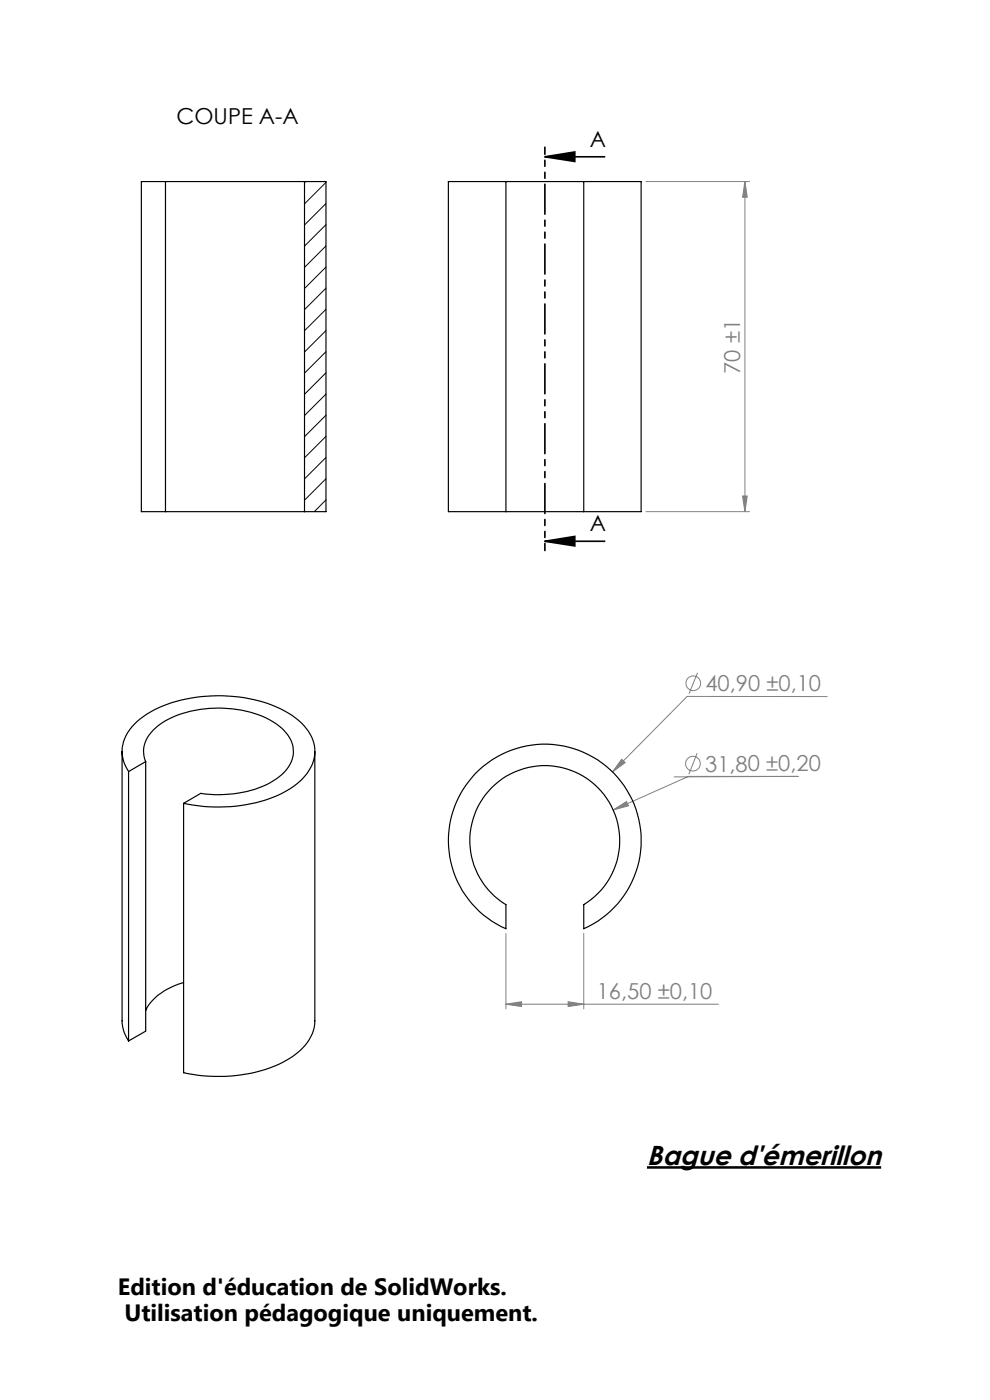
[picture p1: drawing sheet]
<svg xmlns="http://www.w3.org/2000/svg" width="210mm" height="297mm" viewBox="0 0 210 297" stroke-linecap="round" stroke-linejoin="round" font-family="sans-serif">
<g fill="none" stroke="#808080" stroke-width=".21">
<path d="M137 38.5h22M158 38.5l.5 3.3h-1zM158 38.5v70M137 108.5h22M157.5 105.2h1l-.5 3.3zM147.9 159.8l-1.8 4.4M148 142.7l-1.8 4.5M175.5 147.8l-29.7-.1-15.9 16.1M130.1 171.8l2.8-1.8 .4 1zM131.9 161.1l.7 .7-2.7 2zM143 164.8l26.3-.1h-23.3l-15.9 7.1M107.3 198v16"/>
<path d="M123.8 198v16M107.3 213l3.3-.5v1zM107.3 213h45.1M120.5 212.5l3.3 .5-3.3 .5z"/>
<circle cx="147.1" cy="144.9" r="1.55"/>
<circle cx="147" cy="162" r="1.56"/>
</g>
<path d="M137.2 247.7h49.7" fill="none" stroke="#000" stroke-width=".53"/>
<path d="M115.6 33.3h12.7M115.6 33.3l6.3-1.1v2.1zM115.6 114.8h12.7M115.6 114.8l6.3-1v2z" fill="none" stroke="#000" stroke-width=".35"/>
<path d="M115.6 31.2v85.6" fill="none" stroke="#000" stroke-width=".35" stroke-dasharray="6.3 1.3 1.3 1.3 1.3 1.3" stroke-dashoffset="4.8"/>
<path d="M115.6 33.3l6.3-1.1v2.1zM115.6 114.8l6.3-1v2z" fill="#000"/>
<g fill="#808080">
<path d="M131.9 161.1l.7 .7-2.7 2zM130.1 171.8l2.8-1.8 .4 1z"/>
<path d="M120.5 212.5l3.3 .5-3.3 .5zM107.3 213l3.3-.5v1z"/>
<path d="M157.5 105.2h1l-.5 3.3zM158 38.5l.5 3.3h-1z"/>
</g>
<g fill="none" stroke="#000" stroke-width=".25">
<path d="M35.1 38.5h29.5M35.1 38.5h-5.1v70h5.1M35.1 38.5v70M64.6 38.5v70M64.6 38.5h4.5v70h-4.5M107.3 38.5h-12.2v70h12.2M107.3 38.5h16.5M107.3 38.5v70M123.8 38.5h12.2v70h-12.2M123.8 38.5v70M35.1 108.5h29.5M107.3 108.5h16.5"/>
<path d="M25.9 159.4v57.6l.4 2 1 1.8M66.8 159.4v57.2a9.7 9.7 0 0 1-5.2 7.8 31.4 31.4 0 0 1-21.6 3.4l-1.1-.2v-57.2M27.3 163.7a7.5 7.5 0 0 1 1.2-10.1 22.5 22.5 0 0 1 13.1-5.7 30.7 30.7 0 0 1 20.3 3.9 9.3 9.3 0 0 1 4.8 8.4 11.3 11.3 0 0 1-6.7 8 32.7 32.7 0 0 1-21.1 2.2M27.3 163.7v57.1M30.9 161.6a6 6 0 0 1 2.1-7.2 19.6 19.6 0 0 1 12.4-4.2 21.1 21.1 0 0 1 14.4 4.3 6.2 6.2 0 0 1 0 9.8 20.4 20.4 0 0 1-13.3 4.3l-3.9-.3-3.7 2.1M30.9 161.6l-3.6 2.1M30.9 161.6v57.2l-3.6 2M100.9 164a20.5 20.5 0 0 1 31.5 2.6 20.5 20.5 0 0 1-8.6 30.4v-5.1a15.9 15.9 0 0 0 3.9-23.9 15.9 15.9 0 0 0-24.2 0 15.9 15.9 0 0 0 3.8 23.9v5.1a20.5 20.5 0 0 1-6.4-33zM38.9 208.5a12.7 12.7 0 0 0-7.9 5.7l-.1 .2"/>
</g>
<g fill="none" stroke="#000" stroke-width=".21">
<path d="M64.8 38.5l-.2 .2M69.1 38.7l-4.5 4.5M69.1 43.2l-4.5 4.5M69.1 47.7l-4.5 4.5M69.1 52.2l-4.5 4.5M69.1 56.7l-4.5 4.5M69.1 61.1l-4.5 4.6M69.1 65.6l-4.5 4.6M69.1 70.1l-4.5 4.6M69.1 74.6l-4.5 4.6M69.1 79.1l-4.5 4.5M69.1 83.6l-4.5 4.6"/>
<path d="M69.1 88.1l-4.5 4.5M69.1 92.6l-4.5 4.5M69.1 97l-4.5 4.6M69.1 101.6l-4.5 4.5M69.1 106l-2.4 2.5"/>
</g>
<text font-size="5.8" x="137.2" y="247.1">Bague d'émerillon</text>
<g font-size="5">
<text x="25" y="274.7">Edition d'éducation de SolidWorks.</text>
<text x="26.4" y="280.2">Utilisation pédagogique uniquement.</text>
</g>
<g font-size="4.7">
<text x="37.5" y="26.3">COUPE A-A</text>
<text x="125.1" y="31.1">A</text>
<text x="125.1" y="112.7">A</text>
</g>
<g font-size="4.7" fill="#808080">
<text x="157" y="79.3" transform="rotate(-90 157 79.3)">70 ±1</text>
<text x="149.6" y="146.6">40,90 ±0,10</text>
<text x="149.6" y="163.7">31,80 ±0,20</text>
<text x="126.6" y="212">16,50 ±0,10</text>
</g>
</svg>
